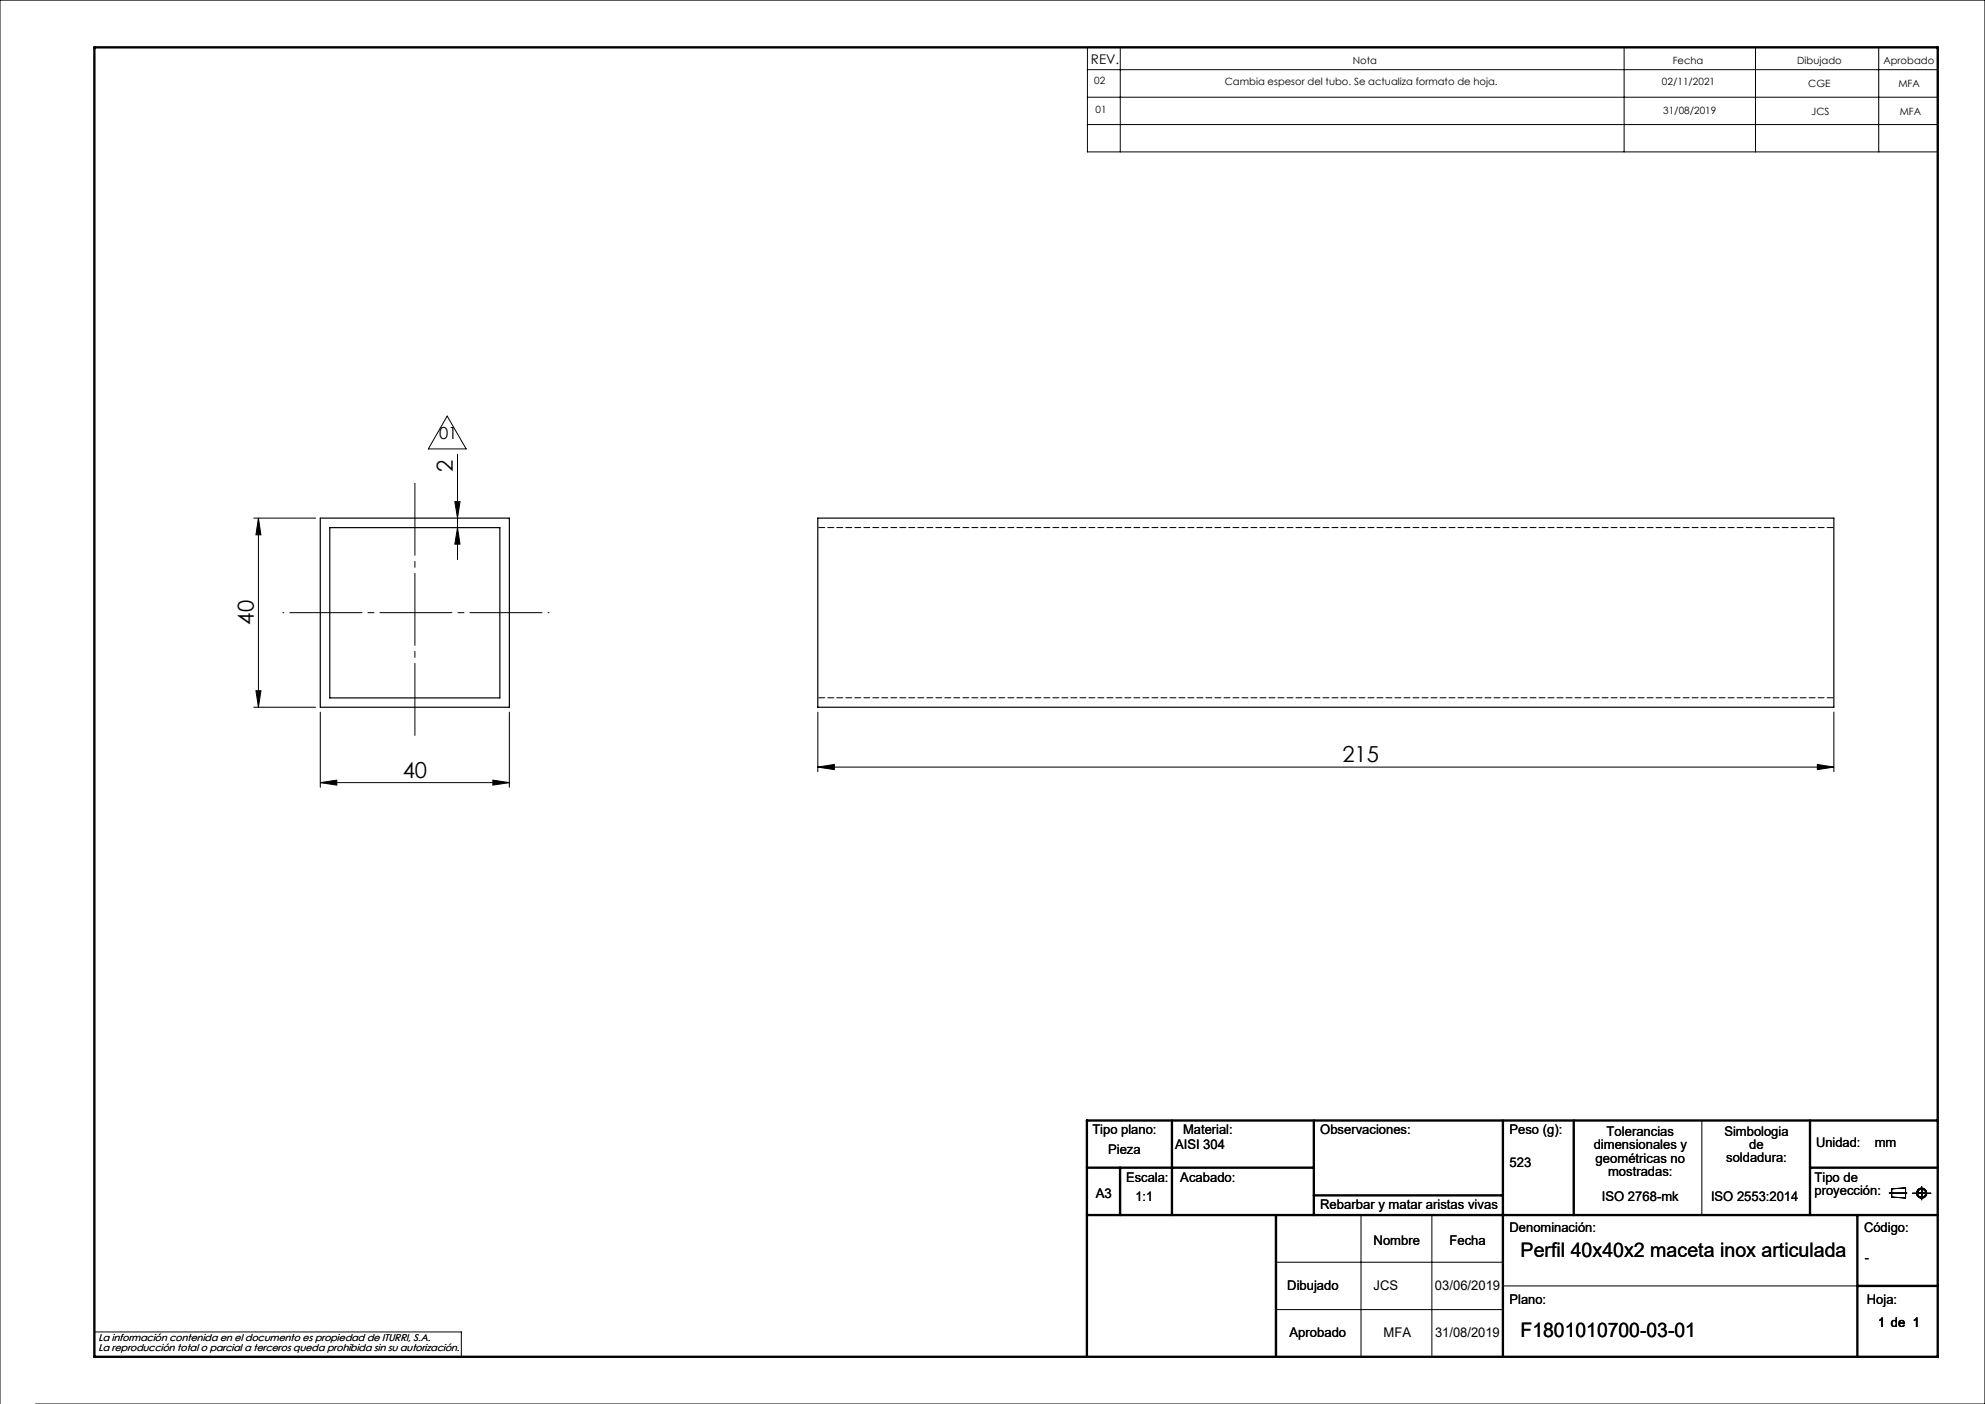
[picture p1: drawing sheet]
<svg xmlns="http://www.w3.org/2000/svg" width="420mm" height="297mm" viewBox="0 0 420 297" stroke-linecap="round" stroke-linejoin="round" font-family="sans-serif">
<g fill="none" stroke="#000" stroke-width=".21">
<path d="M230.1 10h179.9v22.1h-179.9zM230.1 14.7h179.9M237 10v22.1M343.6 10v22.1M371.4 10v22.1M397.5 10v22.1M230.1 20.6h179.9M230.1 26.3h179.9M94.6 88l4 7h-8zM96.8 96.1v22.3M53.7 109.6h13.1M54.7 109.6l.5 3.5h-1z"/>
<path d="M54.7 109.6v40M96.2 106.1h1.1l-.5 3.5zM96.8 111.6l.5 3.5h-1.1zM53.7 149.6h13.1M54.2 146.1h1l-.5 3.5zM67.8 150.6v15.9M107.8 150.6v15.9M173 150.6v12.7M388 150.6v12.7M67.8 165.6l3.5-.6v1.1zM67.8 165.6h40M104.3 165l3.5 .6-3.5 .5z"/>
<path d="M173 162.3l3.5-.6v1.1zM173 162.3h215M384.5 161.7l3.5 .6-3.5 .5zM360.1 237v20M288 257v30M303 257v30M399.7 252.4h3.8M400.3 251.5l2.9-.2v2.1l-2.9-.2zM404.6 252.4h4M406.6 251v2.8M270 267h48M270 277h48"/>
<path d="M318 272h75M0 297v-297h420v297h-412.5M20 281.8h77.6v5.2"/>
<circle cx="406.6" cy="252.4" r=".86"/>
<circle cx="406.6" cy="252.4" r="1.07"/>
</g>
<g fill="none" stroke="#000" stroke-width=".5">
<path d="M20 10h390v277h-390zM248 237v20M278 237v20M318 237v50M333 237v20M383 237v20M410 237h-180v50M230 257h180M230 247h48M237 247v10M270 257v30M278 252.9h40"/>
<path d="M383 247h27M393 257v30M393 272h17"/>
</g>
<path d="M87.8 156v-54.2" fill="none" stroke="#000" stroke-width=".21" stroke-dasharray="15.2 1.3 1.3 1.3" stroke-dashoffset="-.4"/>
<path d="M116.2 129.6h-56.3" fill="none" stroke="#000" stroke-width=".21" stroke-dasharray="15.2 1.3 1.3 1.3" stroke-dashoffset="-1.5"/>
<g fill="#000">
<path d="M96.8 111.6l.5 3.5h-1.1zM96.2 106.1h1.1l-.5 3.5z"/>
<path d="M54.2 146.1h1l-.5 3.5zM54.7 109.6l.5 3.5h-1z"/>
<path d="M104.3 165l3.5 .6-3.5 .5zM67.8 165.6l3.5-.6v1.1z"/>
<path d="M384.5 161.7l3.5 .6-3.5 .5zM173 162.3l3.5-.6v1.1z"/>
</g>
<path d="M67.8 109.6h40v40h-40zM69.8 111.6h36v36h-36zM173 109.6h215v40h-215z" fill="none" stroke="#000" stroke-width=".25"/>
<path d="M388.1 111.6h-215M388.1 147.6h-215" fill="none" stroke="#000" stroke-width=".21" stroke-dasharray="1.3 .6" stroke-dashoffset="-.2"/>
<g font-size="4.7">
<text x="95.8" y="99.9" transform="rotate(-90 95.8 99.9)">2</text>
<text x="53.7" y="132.1" transform="rotate(-90 53.7 132.1)">40</text>
<text x="284" y="161.2">215</text>
<text x="85.2" y="164.5">40</text>
</g>
<g font-size="4.2">
<text x="321.7" y="265.9">Perfil 40x40x2 maceta inox articulada</text>
<text x="321.7" y="282.8">F1801010700-03-01</text>
</g>
<text font-size="3.5" x="92.9" y="92.9">01</text>
<g font-size="2.8">
<text x="230.8" y="13.6">REV.</text>
<text x="231.1" y="239.9">Tipo plano:</text>
<text x="250.3" y="239.9">Material:</text>
<text x="279.3" y="239.9">Observaciones:</text>
<text x="319.4" y="239.9">Peso (g):</text>
<text x="234.5" y="244.1">Pieza</text>
<text x="248.6" y="243">AISI 304</text>
<text x="337.2" y="243.1">dimensionales y</text>
<text x="337.6" y="246">geométricas no</text>
<text x="339.9" y="240.3">Tolerancias</text>
<text x="364.9" y="240.2">Simbologia</text>
<text x="365.3" y="245.9">soldadura:</text>
<text x="370.1" y="243">de</text>
<text x="384.2" y="242.7">Unidad:</text>
<text x="396.7" y="242.7">mm</text>
<text x="238.3" y="250">Escala:</text>
<text x="249.7" y="250">Acabado:</text>
<text x="319.4" y="246.9">523</text>
<text x="340.2" y="248.8">mostradas:</text>
<text x="383.9" y="250">Tipo de</text>
<text x="231.9" y="253.4">A3</text>
<text x="240.3" y="254">1:1</text>
<text x="279.3" y="255.7">Rebarbar y matar aristas vivas</text>
<text x="338.9" y="254">ISO 2768-mk</text>
<text x="362" y="254">ISO 2553:2014</text>
<text x="383.9" y="252.8">proyección:</text>
<text x="290.6" y="263.3">Nombre</text>
<text x="306.7" y="263.3">Fecha</text>
<text x="319.4" y="260.6">Denominación:</text>
<text x="394.4" y="260.6">Código:</text>
<text x="394.6" y="266.9">-</text>
<text x="272.4" y="273">Dibujado</text>
<text x="290.6" y="273">JCS</text>
<text x="303.6" y="273">03/06/2019</text>
<text x="319.4" y="275.8">Plano:</text>
<text x="395" y="275.8">Hoja:</text>
<text x="397.4" y="280.6">1 de 1</text>
<text x="272.8" y="282.8">Aprobado</text>
<text x="292.7" y="282.8">MFA</text>
<text x="303.6" y="282.8">31/08/2019</text>
</g>
<g font-size="2.1">
<text x="231.5" y="17.8">02</text>
<text x="259.2" y="17.9">Cambia espesor del tubo. Se actualiza formato de hoja.</text>
<text x="286.2" y="13.6">Nota</text>
<text x="353.9" y="13.6">Fecha</text>
<text x="380.3" y="13.6">Dibujado</text>
<text x="398.5" y="13.6">Aprobado</text>
<text x="231.8" y="23.9">01</text>
<text x="351.7" y="18">02/11/2021</text>
<text x="382.6" y="18.3">CGE</text>
<text x="401.7" y="18.3">MFA</text>
<text x="351.9" y="24">31/08/2019</text>
<text x="383.3" y="24.3">JCS</text>
<text x="401.9" y="24.3">MFA</text>
<text x="20.8" y="283.7">La información contenida en el documento es propiedad de ITURRI, S.A.</text>
<text x="20.8" y="285.7">La reproducción total o parcial a terceros queda prohibida sin su autorización.</text>
</g>
</svg>
